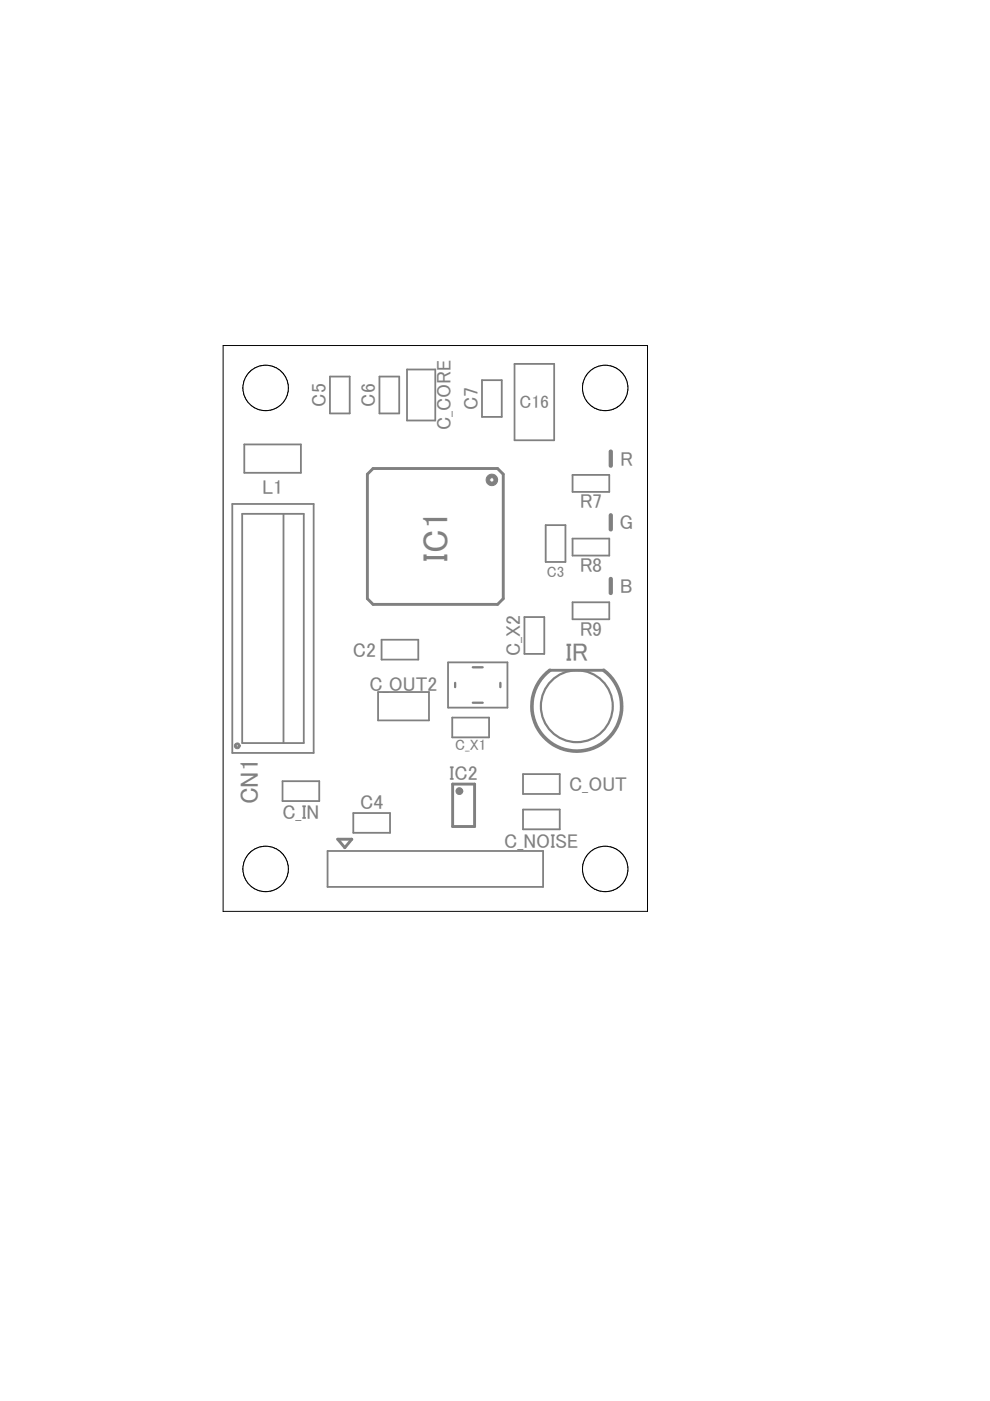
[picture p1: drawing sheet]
<svg xmlns="http://www.w3.org/2000/svg" width="210mm" height="297mm" viewBox="0 0 210 297" stroke-linecap="round" stroke-linejoin="round" font-family="sans-serif">
<path d="M77.9 100.5l1.2-1.2h26.4l1.2 1.2v26.4l-1.2 1.2h-26.4l-1.2-1.2zM116.6 142.1h11.4M71.6 177.9h3l-1.5 1.8zM96 166.2h4.6v9h-4.6z" fill="none" stroke="#808080" stroke-width=".61"/>
<g fill="#808080" stroke="#808080" stroke-width=".21">
<path d="M96.8 167.3a.73 .73 0 0 1 .8-.3 .73 .73 0 0 1 .5 .7l-.8 .1v-.2l.8 .1a.72 .72 0 0 1-.9 .7 .72 .72 0 0 1-.4-1.1z" fill-rule="evenodd"/>
<path d="M103.3 101a1.23 1.23 0 0 1 1.4-.4 1.23 1.23 0 0 1 .8 1.1h-.7a.47 .47 0 0 1-.7 .5 .47 .47 0 0 1-.1-.8 .47 .47 0 0 1 .7 .2l.1 .1h.7a1.23 1.23 0 0 1-1.6 1.2 1.23 1.23 0 0 1-.6-1.9z" fill-rule="evenodd"/>
<path d="M49.8 157.8a.62 .62 0 0 1 .7-.3 .62 .62 0 0 1 .4 .6h-.4a.24 .24 0 0 1-.3 .2 .24 .24 0 0 1-.1-.3 .24 .24 0 0 1 .4 0l.4 .1a.62 .62 0 0 1-.8 .6 .62 .62 0 0 1-.3-.9z" fill-rule="evenodd"/>
</g>
<g fill="none" stroke="#808080" stroke-width=".38">
<path d="M70 79.8h4.1v7.9h-4.1zM80.5 79.8h4.1v7.9h-4.1zM86.3 78.3h6v10.9h-6zM109.1 77.2h8.4v16.1h-8.4zM51.8 94.2h12v6h-12zM102.2 80.6h4.2v7.8h-4.2zM49.3 106.8h17.2v52.8h-17.2zM51.4 108.9h13v48.6h-13zM60.1 108.9v48.6M115.7 111.3h4.2v7.8h-4.2zM121.4 100.7h7.8v3.6h-7.8zM121.4 114.2h7.8v3.6h-7.8z"/>
<path d="M80.9 135.6h7.8v4.2h-7.8zM111.2 130.8h4.2v7.8h-4.2zM121.4 127.7h7.8v3.6h-7.8zM80.2 146.7h10.8v6h-10.8zM95 140.4h12.6v9.6h-12.6zM95.9 152.1h7.8v4.2h-7.8zM59.9 165.6h7.8v4.2h-7.8zM74.9 172.4h7.8v4.2h-7.8zM110.9 164.1h7.8v4.2h-7.8zM110.9 171.6h7.8v4.2h-7.8zM69.4 180.4h45.7v7.6h-45.7z"/>
</g>
<path d="M96.5 144.8v.9M100.2 149h2.1M100.2 141.5h2.1M106.1 144.8v.9" fill="none" stroke="#808080" stroke-width=".49"/>
<path d="M129.5 95.7v3M129.5 109.2v3M129.5 122.7v3" fill="none" stroke="#808080" stroke-width=".91"/>
<path d="M116.6 142.1a9.5 9.5 0 0 0-1.4 14 9.5 9.5 0 0 0 14.1 0 9.5 9.5 0 0 0-1.3-14" fill="none" stroke="#808080" stroke-width=".76"/>
<circle cx="122.3" cy="149.7" r="7.6" fill="none" stroke="#808080" stroke-width=".47"/>
<g fill="none" stroke="#000" stroke-width=".21">
<path d="M47.3 73.3h90v119.9h-90z"/>
<circle cx="128.3" cy="184.2" r="4.8"/>
</g>
<circle cx="128.3" cy="184.2" r="4.8" fill="#fff" stroke="#000" stroke-width=".21"/>
<circle cx="128.3" cy="82.3" r="4.8" fill="none" stroke="#000" stroke-width=".21"/>
<circle cx="128.3" cy="82.3" r="4.8" fill="#fff" stroke="#000" stroke-width=".21"/>
<circle cx="56.3" cy="82.3" r="4.8" fill="none" stroke="#000" stroke-width=".21"/>
<circle cx="56.3" cy="82.3" r="4.8" fill="#fff" stroke="#000" stroke-width=".21"/>
<circle cx="56.3" cy="184.2" r="4.8" fill="none" stroke="#000" stroke-width=".21"/>
<circle cx="56.3" cy="184.2" r="4.8" fill="#fff" stroke="#000" stroke-width=".21"/>
<text font-size="7.5" fill="#808080" x="95" y="119.1" transform="rotate(-90 95 119.1)">IC1</text>
<g font-size="5.4" fill="#808080">
<text x="119.9" y="140.2">IR</text>
<text x="54.7" y="170.6" transform="rotate(-90 54.7 170.6)">CN1</text>
</g>
<g font-size="4.2" fill="#808080">
<text x="69.1" y="86.2" transform="rotate(-90 69.1 86.2)">C5</text>
<text x="79.6" y="86.2" transform="rotate(-90 79.6 86.2)">C6</text>
<text x="101.3" y="87" transform="rotate(-90 101.3 87)">C7</text>
<text x="95.6" y="91.2" transform="rotate(-90 95.6 91.2)">C_CORE</text>
<text x="131.5" y="98.7">R</text>
<text x="55.6" y="104.7">L1</text>
<text x="122.9" y="107.7">R7</text>
<text x="131.3" y="112.2">G</text>
<text x="122.9" y="121.2">R8</text>
<text x="131.5" y="125.7">B</text>
<text x="122.9" y="134.7">R9</text>
<text x="74.8" y="139.2">C2</text>
<text x="110.3" y="139.1" transform="rotate(-90 110.3 139.1)">C_X2</text>
<text x="78.4" y="146.4">C_OUT2</text>
<text x="95.3" y="165.3">IC2</text>
<text x="120.7" y="167.7">C_OUT</text>
<text x="59.9" y="173.7">C_IN</text>
<text x="76.3" y="171.5">C4</text>
<text x="106.9" y="179.7">C_NOISE</text>
</g>
<text font-size="3.8" fill="#808080" x="110.1" y="86.6">C16</text>
<g font-size="3.2" fill="#808080">
<text x="115.9" y="122.4">C3</text>
<text x="96.5" y="159.1">C_X1</text>
</g>
</svg>
